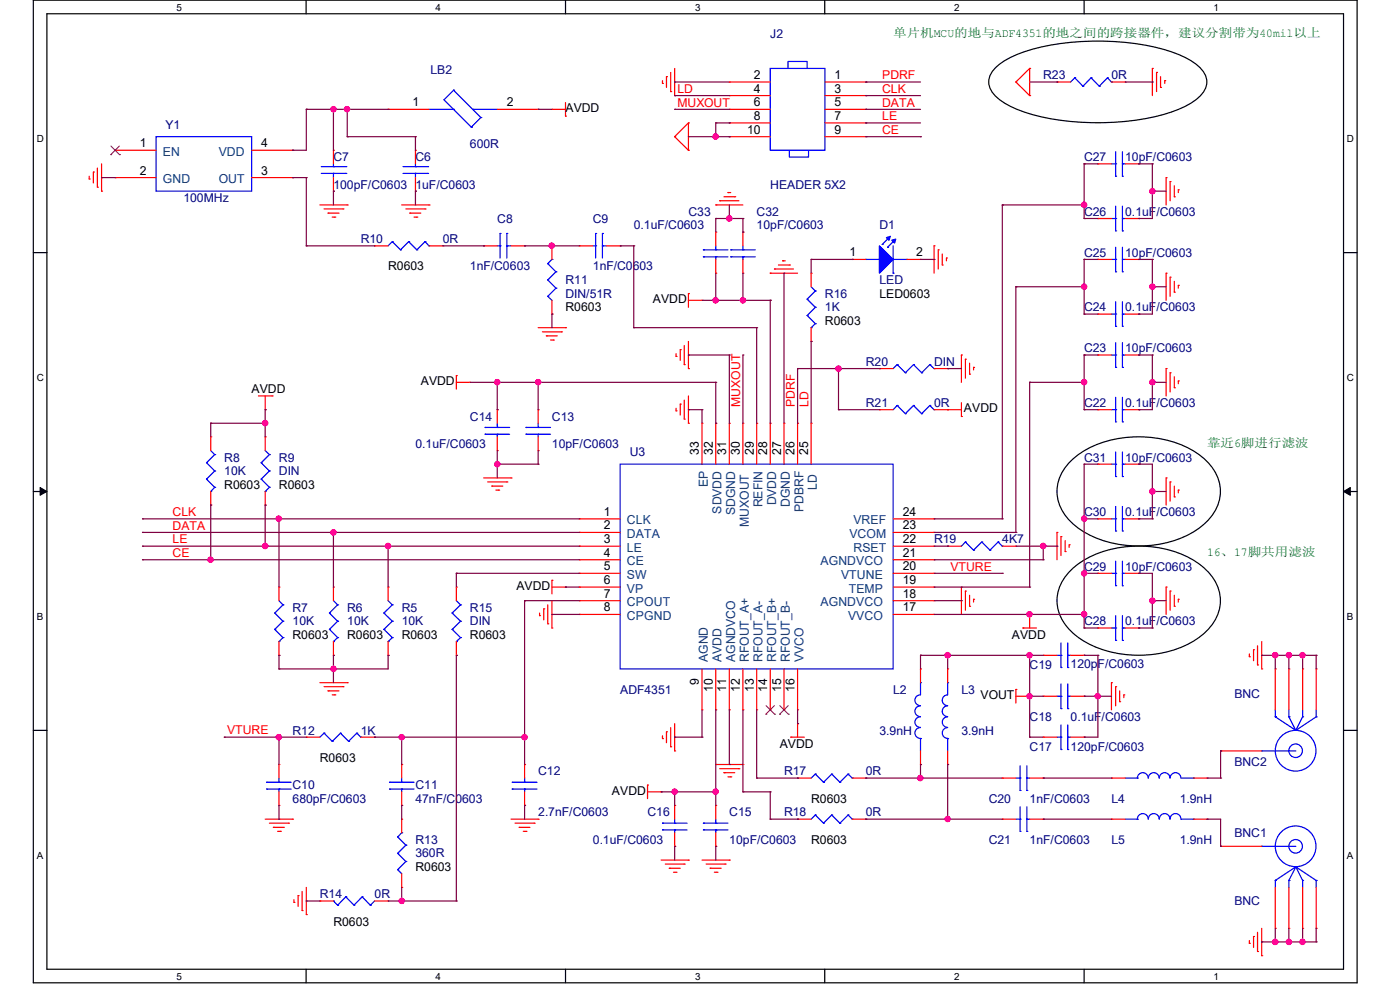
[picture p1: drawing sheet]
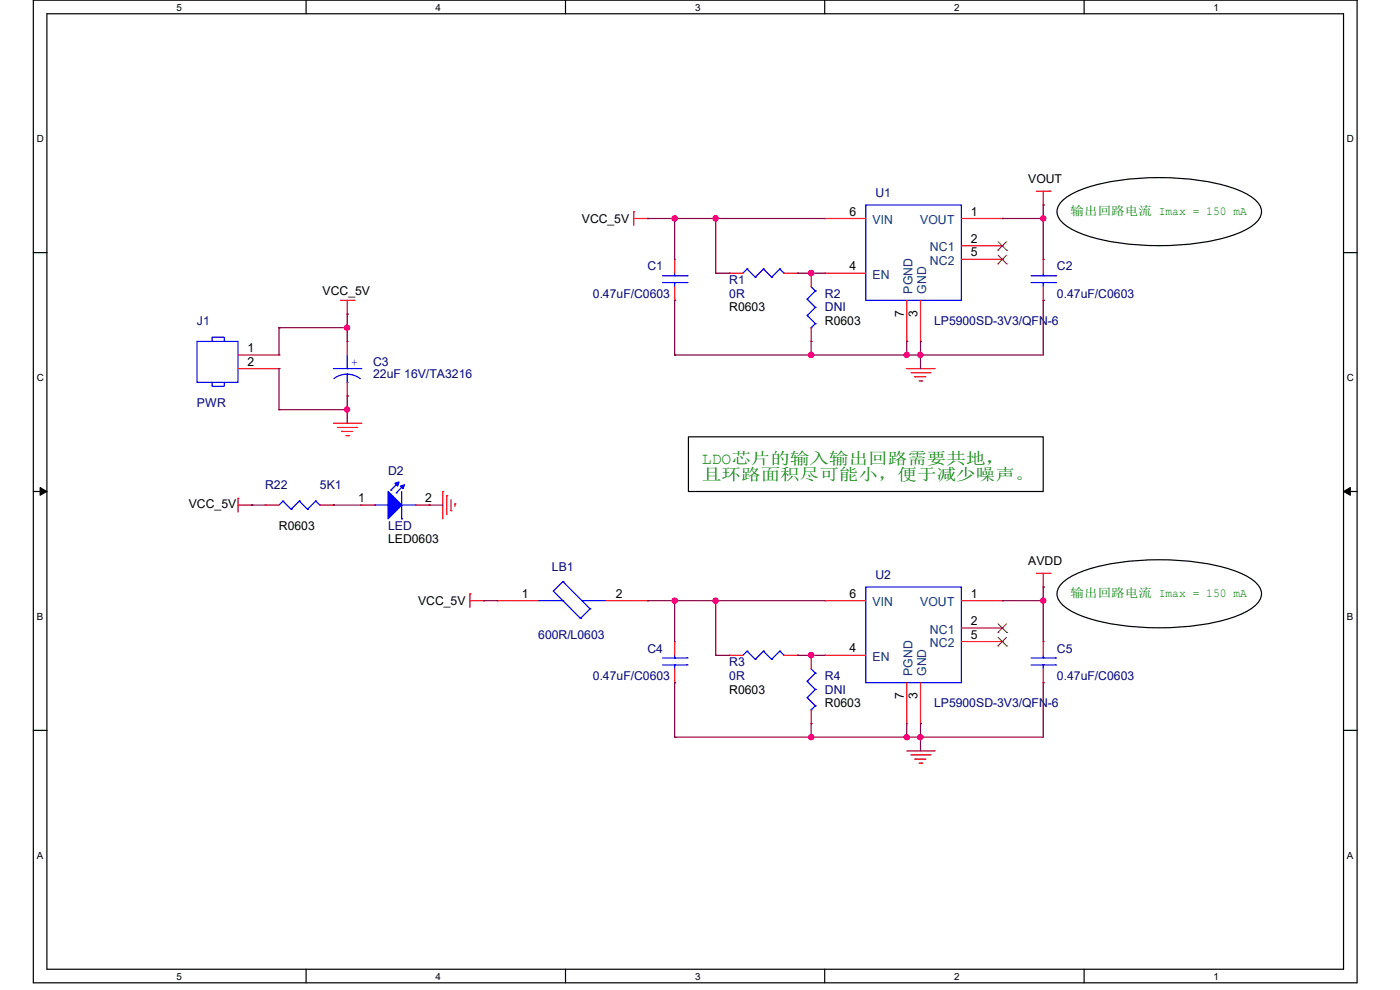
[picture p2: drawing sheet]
# OrCAD Capture schematic ADF4351_SCH.DSN

## Sheets
1 MCU: size A
2 POWER: size A

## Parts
sheet MCU
BNC1  BNC  [BNC5_2R54_7R7_SM_V]
BNC2  BNC  [BNC5_2R54_7R7_SM_V]
C6  1uF/C0603  [C0603]
C7  100pF/C0603  [C0603]
C8  1nF/C0603  [C0603]
C9  1nF/C0603  [C0603]
C10  680pF/C0603  [C0603]
C11  47nF/C0603  [C0603]
C12  2.7nF/C0603  [C0603]
C13  10pF/C0603  [C0603]
C14  0.1uF/C0603  [C0603]
C15  10pF/C0603  [C0603]
C16  0.1uF/C0603  [C0603]
C17  120pF/C0603  [C0603]
C18  0.1uF/C0603  [C0603]
C19  120pF/C0603  [C0603]
C20  1nF/C0603  [C0603]
C21  1nF/C0603  [C0603]
C22  0.1uF/C0603  [C0603]
C23  10pF/C0603  [C0603]
C24  0.1uF/C0603  [C0603]
C25  10pF/C0603  [C0603]
C26  0.1uF/C0603  [C0603]
C27  10pF/C0603  [C0603]
C28  0.1uF/C0603  [C0603]
C29  10pF/C0603  [C0603]
C30  0.1uF/C0603  [C0603]
C31  10pF/C0603  [C0603]
C32  10pF/C0603  [C0603]
C33  0.1uF/C0603  [C0603]
D1  LED  [LED0603]
J2  HEADER 5X2  [HDR_2X5]
L2  3.9nH  [L0603]
L3  3.9nH  [L0603]
L4  1.9nH  [L0603]
L5  1.9nH  [L0603]
LB2  600R  [L0603]
R5  10K  [R0603]
R6  10K  [R0603]
R7  10K  [R0603]
R8  10K  [R0603]
R9  DIN  [R0603]
R10  0R  [R0603]
R11  DIN/51R  [R0603]
R12  1K  [R0603]
R13  360R  [R0603]
R14  0R  [R0603]
R15  DIN  [R0603]
R16  1K  [R0603]
R17  0R  [R0603]
R18  0R  [R0603]
R19  4K7  [R0603]
R20  DIN  [R0603]
R21  0R  [R0603]
R23  0R  [R0603]
U3  ADF4351  [QFN-32]
Y1  100MHz  [CRY_3225]
sheet POWER
C1  0.47uF/C0603  [C0603]
C2  0.47uF/C0603  [C0603]
C3  22uF 16V/TA3216  [TA3216]
C4  0.47uF/C0603  [C0603]
C5  0.47uF/C0603  [C0603]
D2  LED  [LED0603]
J1  PWR  [KF_2EDG_3_81X2]
LB1  600R/L0603  [L0603]
R1  0R  [R0603]
R2  DNI  [R0603]
R3  0R  [R0603]
R4  DNI  [R0603]
R22  5K1  [R0603]
U1  LP5900SD-3V3/QFN-6  [QFN-6]
U2  LP5900SD-3V3/QFN-6  [QFN-6]

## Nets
AGND: J2.8 J2.10 R23.1
AVDD: C5.1 C13.2 C14.2 C15.2 C16.2 C28.2 C29.2 C30.2 C31.2 C32.1 C33.1 LB2.2 R8.1 R9.1 R21.2 U2.1(VOUT) U3.6(VP) U3.10(AVDD_) U3.16(VVCO) U3.17(VVCO_) U3.28(DVDD) U3.32(SDVDD)
GND: BNC1.2(GND) BNC1.3(GND) BNC1.4(GND) BNC1.5(GND) BNC2.2(GND) BNC2.3(GND) BNC2.4(GND) BNC2.5(GND) C1.2 C2.2 C3.2 C4.2 C5.2 C6.2 C7.2 C10.1 C12.1 C13.1 C14.1 C15.1 C16.1 C17.1 C18.1 C19.1 C22.1 C23.1 C24.1 C25.1 C26.1 C27.1 C28.1 C29.1 C30.1 C31.1 C32.2 C33.2 D1.2(K) D2.2(K) J1.2 J2.2 R2.2 R4.2 R5.2 R6.2 R7.2 R11.1 R14.2 R19.2 R20.2 R23.2 U1.3(GND) U1.7(PGND) U2.3(GND) U2.7(PGND) U3.8(CPGND) U3.9(AGND_) U3.11(AGNDVCO_) U3.18(AGNDVCO_) U3.21(AGNDVCO_) U3.27(DGND) U3.31(SDGND) U3.33(EP) Y1.2(GND)
VCC_5V: C1.1 C3.1 J1.1 LB1.1 R1.1 R22.1 U1.6(VIN)
CE: J2.9 R8.2 U3.4(CE_)
CLK: J2.3 R7.1 U3.1(CLK_)
DATA: J2.5 R6.1 U3.2(DATA_)
LD: J2.4 R16.2 U3.25(LD_)
LE: J2.7 R5.1 R9.2 U3.3(LE_)
MUXOUT: J2.6 U3.30(MUXOUT_)
PDRF: J2.1 R20.1 R21.1 U3.26(PDBRF)
VOUT: C2.1 C17.2 C18.2 C19.2 L2.2 L3.2 U1.1(VOUT)
VTURE: C10.2 R12.1 U3.20(VTUNE_)
N00255: R1.2 R2.1 U1.4(EN)
N01903: C4.1 LB1.2 R3.1 U2.6(VIN)
N01947: R3.2 R4.1 U2.4(EN)
N05770: C6.1 C7.1 LB2.1 Y1.4(VDD)
N06260: R10.1 Y1.3(OUT)
N06365: C8.1 R10.2
N06469: C8.2 C9.1 R11.2
N07492: C26.2 C27.2 U3.24(VREF)
N07512: R18.1 U3.12(RFOUT_A+)
N07516: R17.1 U3.13(RFOUT_A-)
N07532: C11.2 C12.2 R12.2 U3.7(CPOUT)
N08642: C11.1 R13.2
N09181: R13.1 R14.1 R15.2
N09630: R15.1 U3.5(SW_)
N10048: C9.2 U3.29(REFIN)
N12021: D1.1(A) R16.1
N15465: C20.2 L2.1 R17.2
N15469: C21.2 L3.1 R18.2
N16989: C20.1 L4.1
N16993: C21.1 L5.1
N18121: BNC1.1 L5.2
N18593: BNC2.1 L4.2
N20810: C22.2 C23.2 U3.19(TEMP_)
N21612: C24.2 C25.2 U3.23(VCOM)
N23952: R19.1 U3.22(RSET)
N29164: D2.1(A) R22.2

Not connected (* = marked no-connect by the designer): U1 2(NC1)* 5(NC2)*; U2 2(NC1)* 5(NC2)*; U3 14(RFOUT_B+)* 15(RFOUT_B-)*; Y1 1(EN)*

## Notes on the sheets
sheet 1
- 单片机MCU的地与ADF4351的地之间的跨接器件，建议分割带为40mil以上
- 靠近6脚进行滤波
- 16、17脚共用滤波
sheet 2
- 输出回路电流 Imax = 150 mA
- LDO芯片的输入输出回路需要共地，
  且环路面积尽可能小，便于减少噪声。
- 输出回路电流 Imax = 150 mA
